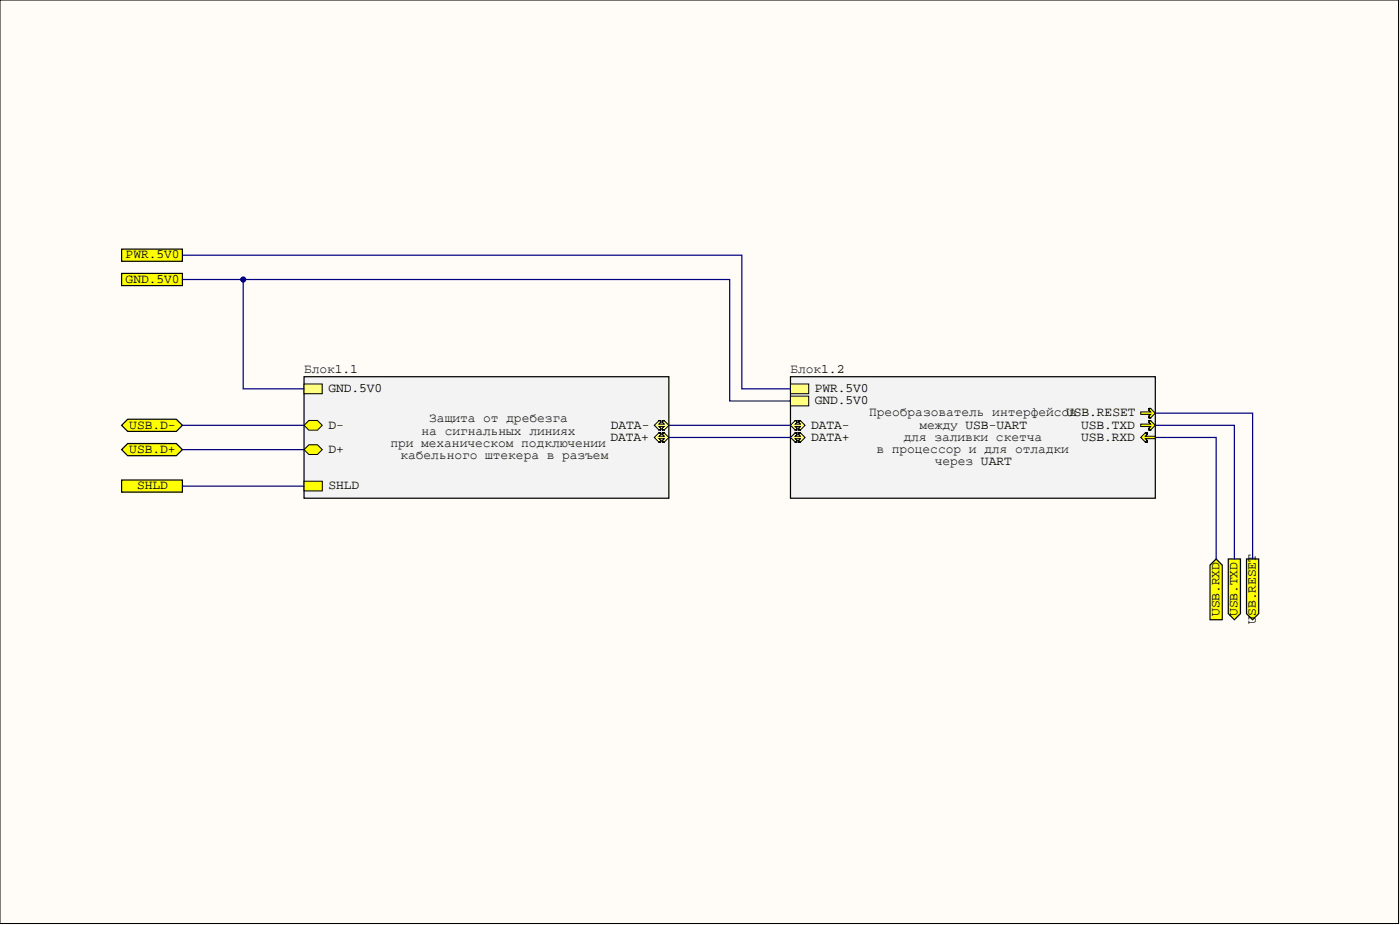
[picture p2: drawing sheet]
<svg xmlns="http://www.w3.org/2000/svg" width="292mm" height="193mm" viewBox="0 0 292 193" stroke-linecap="round" stroke-linejoin="round" font-family="sans-serif">
<path d="M0 0h291.8v192.7h-291.8z" fill-rule="evenodd" fill="#fffcf8"/>
<path d="M0 0h291.8v192.7h-291.8z" fill="none" stroke="#000" stroke-width=".21"/>
<path d="M0 0h291.8v192.7h-291.8z" fill-rule="evenodd" fill="#fffcf8"/>
<path d="M0 0h291.8v192.7h-291.8z" fill="none" stroke="#000" stroke-width=".21"/>
<path d="M164.9 78.6h76.1v25.3h-76.1z" fill-rule="evenodd" fill="#f3f3f3"/>
<path d="M164.9 78.6h76.1v25.3h-76.1z" fill="none" stroke="#000" stroke-width=".25"/>
<path d="M238 88.5h2.1l-.4-.5v-.2l.2-.1 1.1 1-.9 1h-.2l-.2-.3 .4-.4h-2.1z" fill-rule="evenodd" fill="#ff0"/>
<path d="M238 88.5h2.1l-.4-.5v-.2l.2-.1 1.1 1-.9 1h-.2l-.2-.3 .4-.4h-2.1z" fill="none" stroke="#000" stroke-width=".21"/>
<path d="M164.9 88.7l1.1-1 .3 .3-.4 .5h1.1l-.4-.5 .3-.3 1.1 1-1.1 1h-.2l-.1-.3 .4-.4h-1.1l.4 .4-.1 .3h-.2z" fill-rule="evenodd" fill="#ffff80"/>
<path d="M164.9 88.7l1.1-1 .3 .3-.4 .5h1.1l-.4-.5 .3-.3 1.1 1-1.1 1h-.2l-.1-.3 .4-.4h-1.1l.4 .4-.1 .3h-.2z" fill="none" stroke="#000" stroke-width=".21"/>
<path d="M164.9 91.3l1.1-1.1 .3 .4-.4 .4h1.1l-.4-.4 .3-.4 1.1 1.1-1.1 1-.2-.1-.1-.2 .4-.5h-1.1l.4 .5-.1 .2-.2 .1z" fill-rule="evenodd" fill="#ffff80"/>
<path d="M164.9 91.3l1.1-1.1 .3 .4-.4 .4h1.1l-.4-.4 .3-.4 1.1 1.1-1.1 1-.2-.1-.1-.2 .4-.5h-1.1l.4 .5-.1 .2-.2 .1z" fill="none" stroke="#000" stroke-width=".21"/>
<path d="M238 91.3l1.1-1.1 .3 .4-.4 .4h2v.5h-2l.4 .5-.1 .2-.2 .1z" fill-rule="evenodd" fill="#ff0"/>
<path d="M238 91.3l1.1-1.1 .3 .4-.4 .4h2v.5h-2l.4 .5-.1 .2-.2 .1z" fill="none" stroke="#000" stroke-width=".21"/>
<path d="M238 85.9h2.1l-.4-.4v-.2l.2-.1 1.1 1-.9 1h-.2l-.2-.3 .4-.5h-2.1z" fill-rule="evenodd" fill="#ff0"/>
<path d="M238 85.9h2.1l-.4-.4v-.2l.2-.1 1.1 1-.9 1h-.2l-.2-.3 .4-.5h-2.1z" fill="none" stroke="#000" stroke-width=".21"/>
<path d="M164.9 80.1h3.8v2h-3.8z" fill-rule="evenodd" fill="#ffff80"/>
<path d="M164.9 80.1h3.8v2h-3.8z" fill="none" stroke="#000" stroke-width=".21"/>
<path d="M164.9 82.6h3.8v2.1h-3.8z" fill-rule="evenodd" fill="#ffff80"/>
<path d="M164.9 82.6h3.8v2.1h-3.8z" fill="none" stroke="#000" stroke-width=".21"/>
<path d="M63.4 78.6h76.2v25.3h-76.2z" fill-rule="evenodd" fill="#f3f3f3"/>
<path d="M63.4 78.6h76.2v25.3h-76.2z" fill="none" stroke="#000" stroke-width=".25"/>
<path d="M136.5 91.3l1.1-1.1 .3 .4-.4 .4h1.1l-.4-.4 .2-.4 1.2 1.1-1.1 1-.2-.1-.1-.2 .4-.5h-1.1l.4 .5-.1 .2-.2 .1z" fill-rule="evenodd" fill="#ffff80"/>
<path d="M136.5 91.3l1.1-1.1 .3 .4-.4 .4h1.1l-.4-.4 .2-.4 1.2 1.1-1.1 1-.2-.1-.1-.2 .4-.5h-1.1l.4 .5-.1 .2-.2 .1z" fill="none" stroke="#000" stroke-width=".21"/>
<path d="M63.4 80.1h3.8v2h-3.8z" fill-rule="evenodd" fill="#ffff80"/>
<path d="M63.4 80.1h3.8v2h-3.8z" fill="none" stroke="#000" stroke-width=".21"/>
<path d="M136.5 88.7l1.1-1 .3 .3-.4 .5h1.1l-.4-.5 .2-.3 1.2 1-1.1 1h-.3v-.3l.4-.4h-1.1l.4 .4-.1 .3h-.2z" fill-rule="evenodd" fill="#ffff80"/>
<path d="M136.5 88.7l1.1-1 .3 .3-.4 .5h1.1l-.4-.5 .2-.3 1.2 1-1.1 1h-.3v-.3l.4-.4h-1.1l.4 .4-.1 .3h-.2z" fill="none" stroke="#000" stroke-width=".21"/>
<path d="M63.4 88.7l1-1h1.8l1 1-1 1h-1.8z" fill-rule="evenodd" fill="#ff0"/>
<path d="M63.4 88.7l1-1h1.8l1 1-1 1h-1.8z" fill="none" stroke="#000" stroke-width=".21"/>
<path d="M63.4 93.8l1-1h1.8l1 1-1 1h-1.8z" fill-rule="evenodd" fill="#ff0"/>
<path d="M63.4 93.8l1-1h1.8l1 1-1 1h-1.8z" fill="none" stroke="#000" stroke-width=".21"/>
<path d="M63.4 100.4h3.8v2h-3.8z" fill-rule="evenodd" fill="#ff0"/>
<path d="M63.4 100.4h3.8v2h-3.8z" fill="none" stroke="#000" stroke-width=".21"/>
<path d="M25.4 52h12.7v2.5h-12.7z" fill-rule="evenodd" fill="#ff0"/>
<path d="M25.4 52h12.7v2.5h-12.7z" fill="none" stroke="#000" stroke-width=".25"/>
<path d="M25.4 57h12.7v2.6h-12.7z" fill-rule="evenodd" fill="#ff0"/>
<path d="M25.4 57h12.7v2.6h-12.7z" fill="none" stroke="#000" stroke-width=".25"/>
<path d="M260.1 116.6h2.5v11.4l-1.3 1.3-1.2-1.3z" fill-rule="evenodd" fill="#ff0"/>
<path d="M260.1 116.6h2.5v11.4l-1.3 1.3-1.2-1.3z" fill="none" stroke="#000" stroke-width=".25"/>
<path d="M256.3 116.6h2.5v11.4l-1.3 1.3-1.2-1.3z" fill-rule="evenodd" fill="#ff0"/>
<path d="M256.3 116.6h2.5v11.4l-1.3 1.3-1.2-1.3z" fill="none" stroke="#000" stroke-width=".25"/>
<path d="M25.4 88.7l1.2-1.2h10.2l1.3 1.2-1.3 1.3h-10.2z" fill-rule="evenodd" fill="#ff0"/>
<path d="M25.4 88.7l1.2-1.2h10.2l1.3 1.2-1.3 1.3h-10.2z" fill="none" stroke="#000" stroke-width=".25"/>
<path d="M25.4 93.8l1.2-1.3h10.2l1.3 1.3-1.3 1.3h-10.2z" fill-rule="evenodd" fill="#ff0"/>
<path d="M25.4 93.8l1.2-1.3h10.2l1.3 1.3-1.3 1.3h-10.2z" fill="none" stroke="#000" stroke-width=".25"/>
<path d="M25.4 100.1h12.7v2.6h-12.7z" fill-rule="evenodd" fill="#ff0"/>
<path d="M25.4 100.1h12.7v2.6h-12.7z" fill="none" stroke="#000" stroke-width=".25"/>
<path d="M252.5 117.9l1.2-1.3 1.3 1.3v11.4h-2.5z" fill-rule="evenodd" fill="#ff0"/>
<path d="M252.5 117.9l1.2-1.3 1.3 1.3v11.4h-2.5z" fill="none" stroke="#000" stroke-width=".25"/>
<path d="M38.1 53.2h116.7v27.9h10.1M50.7 58.3v22.8h12.7M139.6 91.3h25.3M139.6 88.7h25.3M241 88.7h16.5v27.9M241 86.2h20.3v30.4M241 91.3h12.7v25.3" fill="none" stroke="#000080" stroke-width=".25"/>
<circle cx="50.7" cy="58.3" r=".51" fill="#000080"/>
<circle cx="50.7" cy="58.3" r=".51" fill="none" stroke="#000080" stroke-width=".21"/>
<path d="M38.1 58.3h114.1v25.4h12.7M38.1 88.7h25.3M38.1 93.8h25.3M38.1 101.4h25.3" fill="none" stroke="#000080" stroke-width=".25"/>
<circle cx="50.7" cy="58.3" r=".51" fill="#000080"/>
<circle cx="50.7" cy="58.3" r=".51" fill="none" stroke="#000080" stroke-width=".21"/>
<g font-size="2.7">
<text x="26.2" y="53.9">PWR.5V0</text>
<text x="26.2" y="59">GND.5V0</text>
<text x="63.4" y="77.7">Блок1.1</text>
<text x="164.9" y="77.7">Блок1.2</text>
<text x="68.5" y="81.8">GND.5V0</text>
<text x="170" y="81.8">PWR.5V0</text>
<text x="27" y="89.4">USB.D-</text>
<text x="68.5" y="89.4">D-</text>
<text x="89.6" y="88.1">Защита от дребезга</text>
<text x="127.5" y="89.4">DATA-</text>
<text x="169.2" y="89.4">DATA-</text>
<text x="170" y="84.3">GND.5V0</text>
<text x="181.3" y="86.9">Преобразователь интерфейсов</text>
<text x="191.8" y="89.4">между USB-UART</text>
<text x="222.4" y="86.9">USB.RESET</text>
<text x="225.6" y="89.4">USB.TXD</text>
<text x="27" y="94.5">USB.D+</text>
<text x="68.5" y="94.5">D+</text>
<text x="81.4" y="93.2">при механическом подключении</text>
<text x="83.6" y="95.7">кабельного штекера в разъем</text>
<text x="88" y="90.7">на сигнальных линиях</text>
<text x="127.4" y="91.9">DATA+</text>
<text x="169.2" y="91.9">DATA+</text>
<text x="182.9" y="94.5">в процессор и для отладки</text>
<text x="188.5" y="91.9">для заливки скетча</text>
<text x="225.6" y="91.9">USB.RXD</text>
<text x="195" y="97">через UART</text>
<text x="28.6" y="102.1">SHLD</text>
<text x="68.5" y="102.1">SHLD</text>
<text x="254.4" y="128.5" transform="rotate(-90 254.4 128.5)">USB.RXD</text>
<text x="258.2" y="128.5" transform="rotate(-90 258.2 128.5)">USB.TXD</text>
<text x="262" y="130.1" transform="rotate(-90 262 130.1)">USB.RESET</text>
</g>
</svg>
